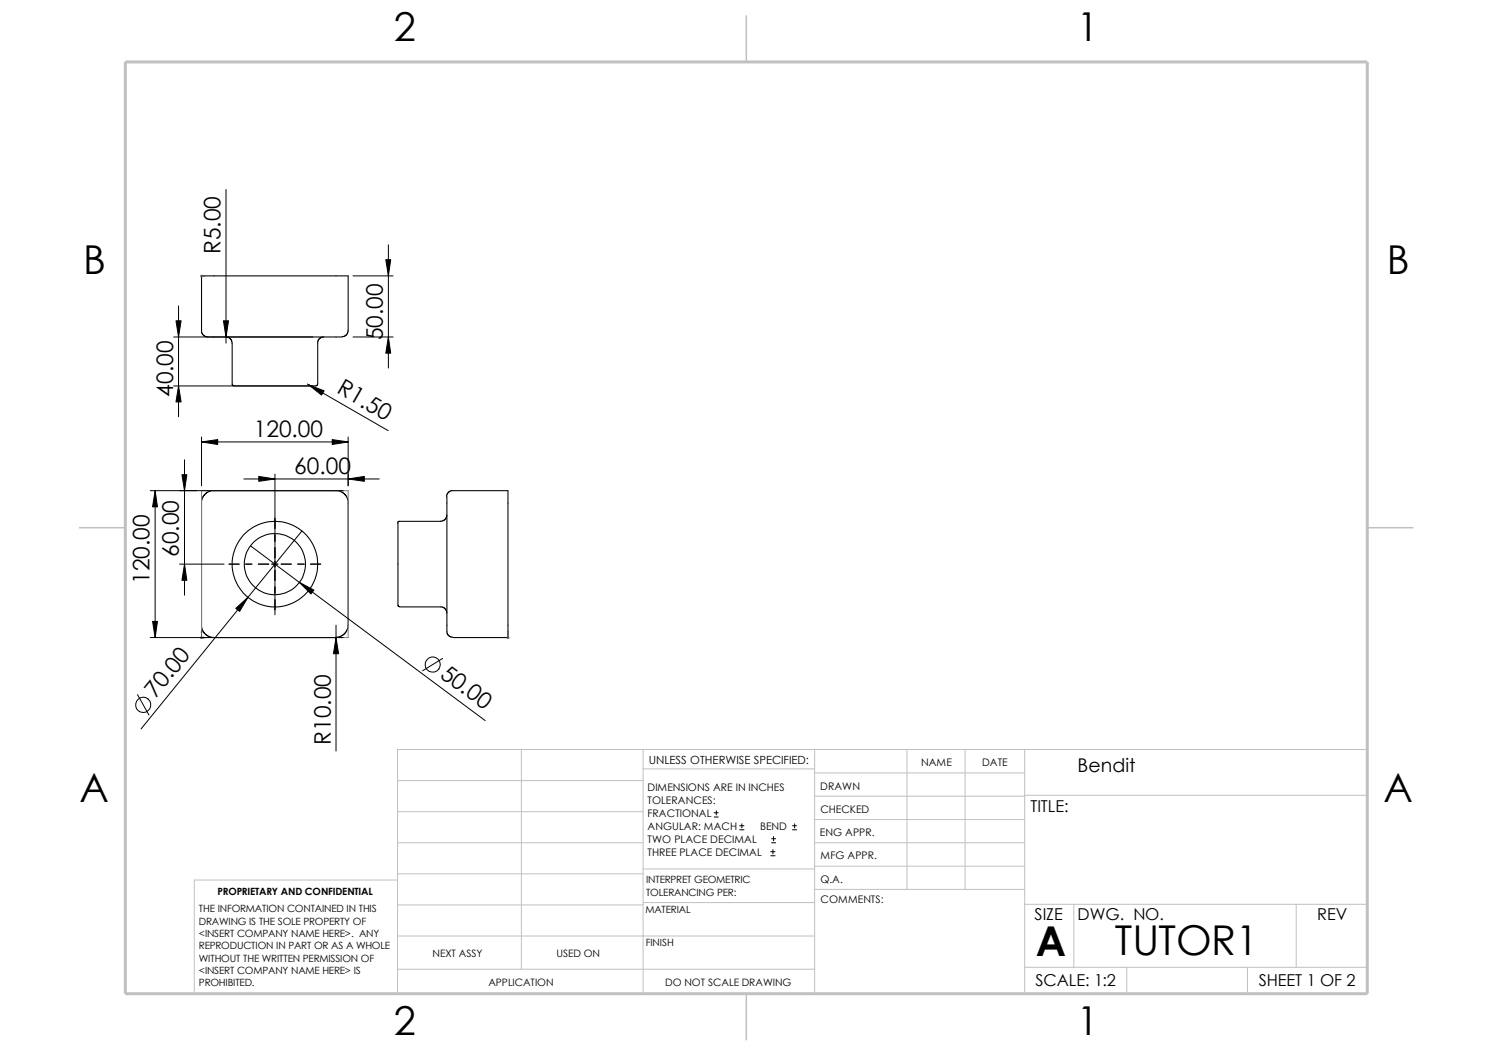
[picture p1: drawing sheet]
<svg xmlns="http://www.w3.org/2000/svg" width="297mm" height="210mm" viewBox="0 0 297 210" stroke-linecap="round" stroke-linejoin="round" font-family="sans-serif">
<g fill="none" stroke="#c0c0c0" stroke-width=".2">
<path d="M79.1 155.2h48.8M103.7 149.1v43.6M127.9 152.9h34.2M127.9 149.1v48.5M162.1 153.7h41.7M162.1 149.1v48.5M162.1 158.3h41.7M180.4 149.1v27.8M192 149.1v27.8M203.8 158.2h68.2M203.8 149.1v48.5M79.1 167.6h48.8"/>
<path d="M79.1 180h48.8M79.1 175h-40.4v22.6h233.3v-48.5h-192.9v48.5M79.1 173.8h48.8M79.1 161.4h48.8M127.9 179.5h34.2M127.9 172.8h34.2M162.1 167.6h41.7M162.1 176.9h41.7M162.1 163h41.7M162.1 172.3h41.7M203.8 179.8h68.2M213.6 179.8v12.6"/>
<path d="M257.9 179.8v12.6M79.1 186.1h83M79.1 192.7h83M203.8 192.4h68.2M224.2 192.4v5.2M248.2 192.4v5.2"/>
</g>
<path d="M148.5 3v9.3M15.7 104.9h9.2M272 104.9h9.2M148.5 197.6v9.3" fill="none" stroke="#c0c0c0" stroke-width=".3"/>
<path d="M24.9 12.3h247.1v185.3h-247.1z" fill="none" stroke="#c0c0c0" stroke-width=".59"/>
<g fill="none" stroke="#000" stroke-width=".21">
<path d="M45 67l.6 .2 .4 .3 .1 .7M46.2 68.2v8.3l.3 .2M64.4 67l-.7 .2-.5 .7v8.5l-.2 .3-16.5 .1M68.1 66.9l.7-.2 .3-.4 .2-.5v-10.9h-29.2v11.2l.2 .4 .6 .4 27.2 .1M88.9 98.8l.1-.7 .7-.5h11.3v29.2h-10.9l-.8-.3-.4-.5v-27.2M79.2 104.1v16.1a.33 .33 0 0 0 .3 .4M88.9 102.4l-.2 .7-.7 .5-8.7 .1-.2 .4M66.8 126.7l1-.2 .6-.3 .6-.9 .3-1v-24.7l-.4-.9-.3-.4-.4-.4-.9-.3h-25.2l-.9 .3-.4 .4-.4 .4-.3 .9v25.2l.3 .8 .4 .5 .7 .5 1 .2h24.3M79.5 120.7h8.5l.7 .5 .2 .7"/>
<circle cx="54.7" cy="112.2" r="6.1"/>
<circle cx="54.7" cy="112.2" r="8.5"/>
</g>
<path d="M40.1 97.6h29.2v29.2h-29.2z" fill="none" stroke="#808080" stroke-width=".2"/>
<g fill="#00f" stroke="#00f" stroke-width=".2">
<path d="M40.4 126.7l.4 .1-.4 .1z"/>
<path d="M40.1 125.4l.1 .4h-.2z"/>
<path d="M40.4 54.8l.4 .1h-.4z"/>
<path d="M101 125.4l.1 .4h-.1z"/>
</g>
<g fill="none" stroke="#00f" stroke-width=".2">
<path d="M40 54.9h.8M40 54.7l.3 .3M40.1 54.9h.1M40.1 54.7v.3M40.2 54.7l-.3 .3M40 126.8h.8M40 126.7l.3 .3M40.1 125.4v1.6M40.2 126.7l-.3 .3M100.9 126.8h.3M100.9 126.7l.3 .3M101 126.8h.1"/>
<path d="M101 125.4v1.6M101.2 126.7l-.3 .3"/>
</g>
<g fill="none" stroke="#000" stroke-width=".2">
<path d="M45 37.7v30.5M70.2 54.9h8M77.3 48.7v24.5M34.5 67h27.7M34.5 76.8h27.7M35.5 60.8v22.1M61.1 76.4l16.1 9.2M70.2 67h8M29.9 97.6h38.4M30.9 97.6v29.2M36.7 91.4v27M40.1 86.9v9.7"/>
<path d="M40.1 87.9h29.2M48.5 95.2h26.9M54.7 94.3v28M69.3 86.9v9.7M35.7 112.2h8.9M45.6 112.2h2M48.9 112.2h1.2M49.8 108.5l46.7 34.8M51.4 112.2h2.1M54.1 112.2h1.2M55.9 112.2h2.1M59.2 112.2h1.3"/>
<path d="M60.1 105.6l-32 39.3M61.8 112.2h2M27.3 138.1l2.3 4.1M29.9 126.8h38.4M66.8 124.3v25.1M88.1 130.9l-4 2.5M142.1 162.5h.8M142.1 161.6h.8M142.5 161.2v.9M147.2 165h.8M147.2 164.2h.8M147.6 163.8v.8"/>
<path d="M153.3 170.2h.9M153.3 169.4h.9M153.5 167.6h.8M153.5 166.8h.8M153.8 169v.8M153.9 166.4v.8M157.6 165h.9M157.6 164.2h.9M158.1 163.8v.8"/>
<circle cx="86.1" cy="132.2" r="1.52"/>
<circle cx="28.5" cy="140.2" r="1.52"/>
</g>
<g fill="#000" stroke="#000" stroke-width=".2">
<path d="M76.8 51.6h.9l-.4 3.3zM35.5 76.8l.5 3.1h-1zM35 63.8h1l-.5 3.2zM44.4 63.8h1.1l-.5 3.2zM61.4 76.5l3.1 1.2-.5 .9zM77.3 67l.4 3.2h-.9zM30.9 97.6l.4 3.2h-.9zM36.2 94.4h1l-.5 3.2zM40.1 87.9l3.2-.5v1zM51.5 94.7l3.2 .5-3.2 .5zM69.3 95.2l3.2-.5v1zM66.1 87.4l3.2 .5-3.2 .5z"/>
<path d="M36.7 112.2l.5 3.2h-1zM46.9 121l2.4-2.2-1.6 2.8zM59.6 115.8l2.8 1.5-.6 .8zM30.4 123.6h.9l-.4 3.2zM66.8 126.8l.6 3.2h-1.1z"/>
</g>
<g font-size="8.2">
<text x="206" y="190.1">A</text>
<text x="221.8" y="189.9">TUTOR1</text>
</g>
<g font-size="7.9">
<text x="78.4" y="8.3">2</text>
<text x="214.2" y="8.3">1</text>
<text x="16.5" y="54.6">B</text>
<text x="275.9" y="54.6">B</text>
<text x="15.8" y="159.6">A</text>
<text x="275.2" y="159.6">A</text>
<text x="78.4" y="205.9">2</text>
<text x="214.2" y="205.9">1</text>
</g>
<g font-size="4.5">
<text x="43.9" y="50.5" transform="rotate(-90 43.9 50.5)">R5.00</text>
<text x="76.2" y="67.7" transform="rotate(-90 76.2 67.7)">50.00</text>
<text x="34.4" y="79" transform="rotate(-90 34.4 79)">40.00</text>
<text x="66.8" y="78" transform="rotate(30 66.8 78)">R1.50</text>
<text x="50.5" y="87">120.00</text>
<text x="58.5" y="94.3">60.00</text>
<text x="35.6" y="110.7" transform="rotate(-90 35.6 110.7)">60.00</text>
<text x="29.8" y="116.1" transform="rotate(-90 29.8 116.1)">120.00</text>
<text x="87.3" y="134.5" transform="rotate(37 87.3 134.5)">50.00</text>
<text x="30.9" y="139" transform="rotate(-51 30.9 139)">70.00</text>
<text x="65.8" y="148.1" transform="rotate(-90 65.8 148.1)">R10.00</text>
</g>
<text font-size="3.8" x="214.4" y="153.5">Bendit</text>
<g font-size="3.3">
<text x="205" y="161.5">TITLE:</text>
<text x="205.8" y="182.9">SIZE</text>
<text x="214.4" y="183">DWG. NO.</text>
<text x="262" y="183">REV</text>
<text x="206" y="196.2">SCALE: 1:2</text>
<text x="250.4" y="196.1">SHEET 1 OF 2</text>
</g>
<text font-size="2.2" x="129.1" y="151.9">UNLESS OTHERWISE SPECIFIED:</text>
<g font-size="2.1">
<text x="183.2" y="152.4">NAME</text>
<text x="195.4" y="152.4">DATE</text>
<text x="128.8" y="157.4">DIMENSIONS ARE IN INCHES</text>
<text x="128.8" y="159.9">TOLERANCES:</text>
<text x="163.1" y="157">DRAWN</text>
<text x="163.2" y="161.8">CHECKED</text>
<text x="128.8" y="167.6">TWO PLACE DECIMAL</text>
<text x="128.8" y="162.5">FRACTIONAL</text>
<text x="128.8" y="165.1">ANGULAR: MACH</text>
<text x="151.2" y="165.1">BEND</text>
<text x="163.1" y="166.3">ENG APPR.</text>
<text x="128.8" y="170.2">THREE PLACE DECIMAL</text>
<text x="163.2" y="170.9">MFG APPR.</text>
<text x="163.2" y="175.5">Q.A.</text>
<text x="163.2" y="179.6">COMMENTS:</text>
</g>
<g font-size="2">
<text x="43.3" y="177.9">PROPRIETARY AND CONFIDENTIAL</text>
<text x="128.5" y="178.1">TOLERANCING PER:</text>
<text x="128.5" y="175.7">INTERPRET GEOMETRIC</text>
<text x="39.6" y="181.4">THE INFORMATION CONTAINED IN THIS</text>
<text x="39.6" y="183.9">DRAWING IS THE SOLE PROPERTY OF</text>
<text x="128.4" y="181.6">MATERIAL</text>
<text x="39.6" y="186.4">&lt;INSERT COMPANY NAME HERE&gt;. ANY</text>
<text x="39.6" y="188.8">REPRODUCTION IN PART OR AS A WHOLE</text>
<text x="39.6" y="191.3">WITHOUT THE WRITTEN PERMISSION OF</text>
<text x="86.1" y="190.3">NEXT ASSY</text>
<text x="110.7" y="190.3">USED ON</text>
<text x="128.5" y="188.2">FINISH</text>
<text x="39.6" y="196.2">PROHIBITED.</text>
<text x="39.6" y="193.7">&lt;INSERT COMPANY NAME HERE&gt; IS</text>
<text x="97.2" y="196">APPLICATION</text>
<text x="132.3" y="196">DO NOT SCALE DRAWING</text>
</g>
</svg>
